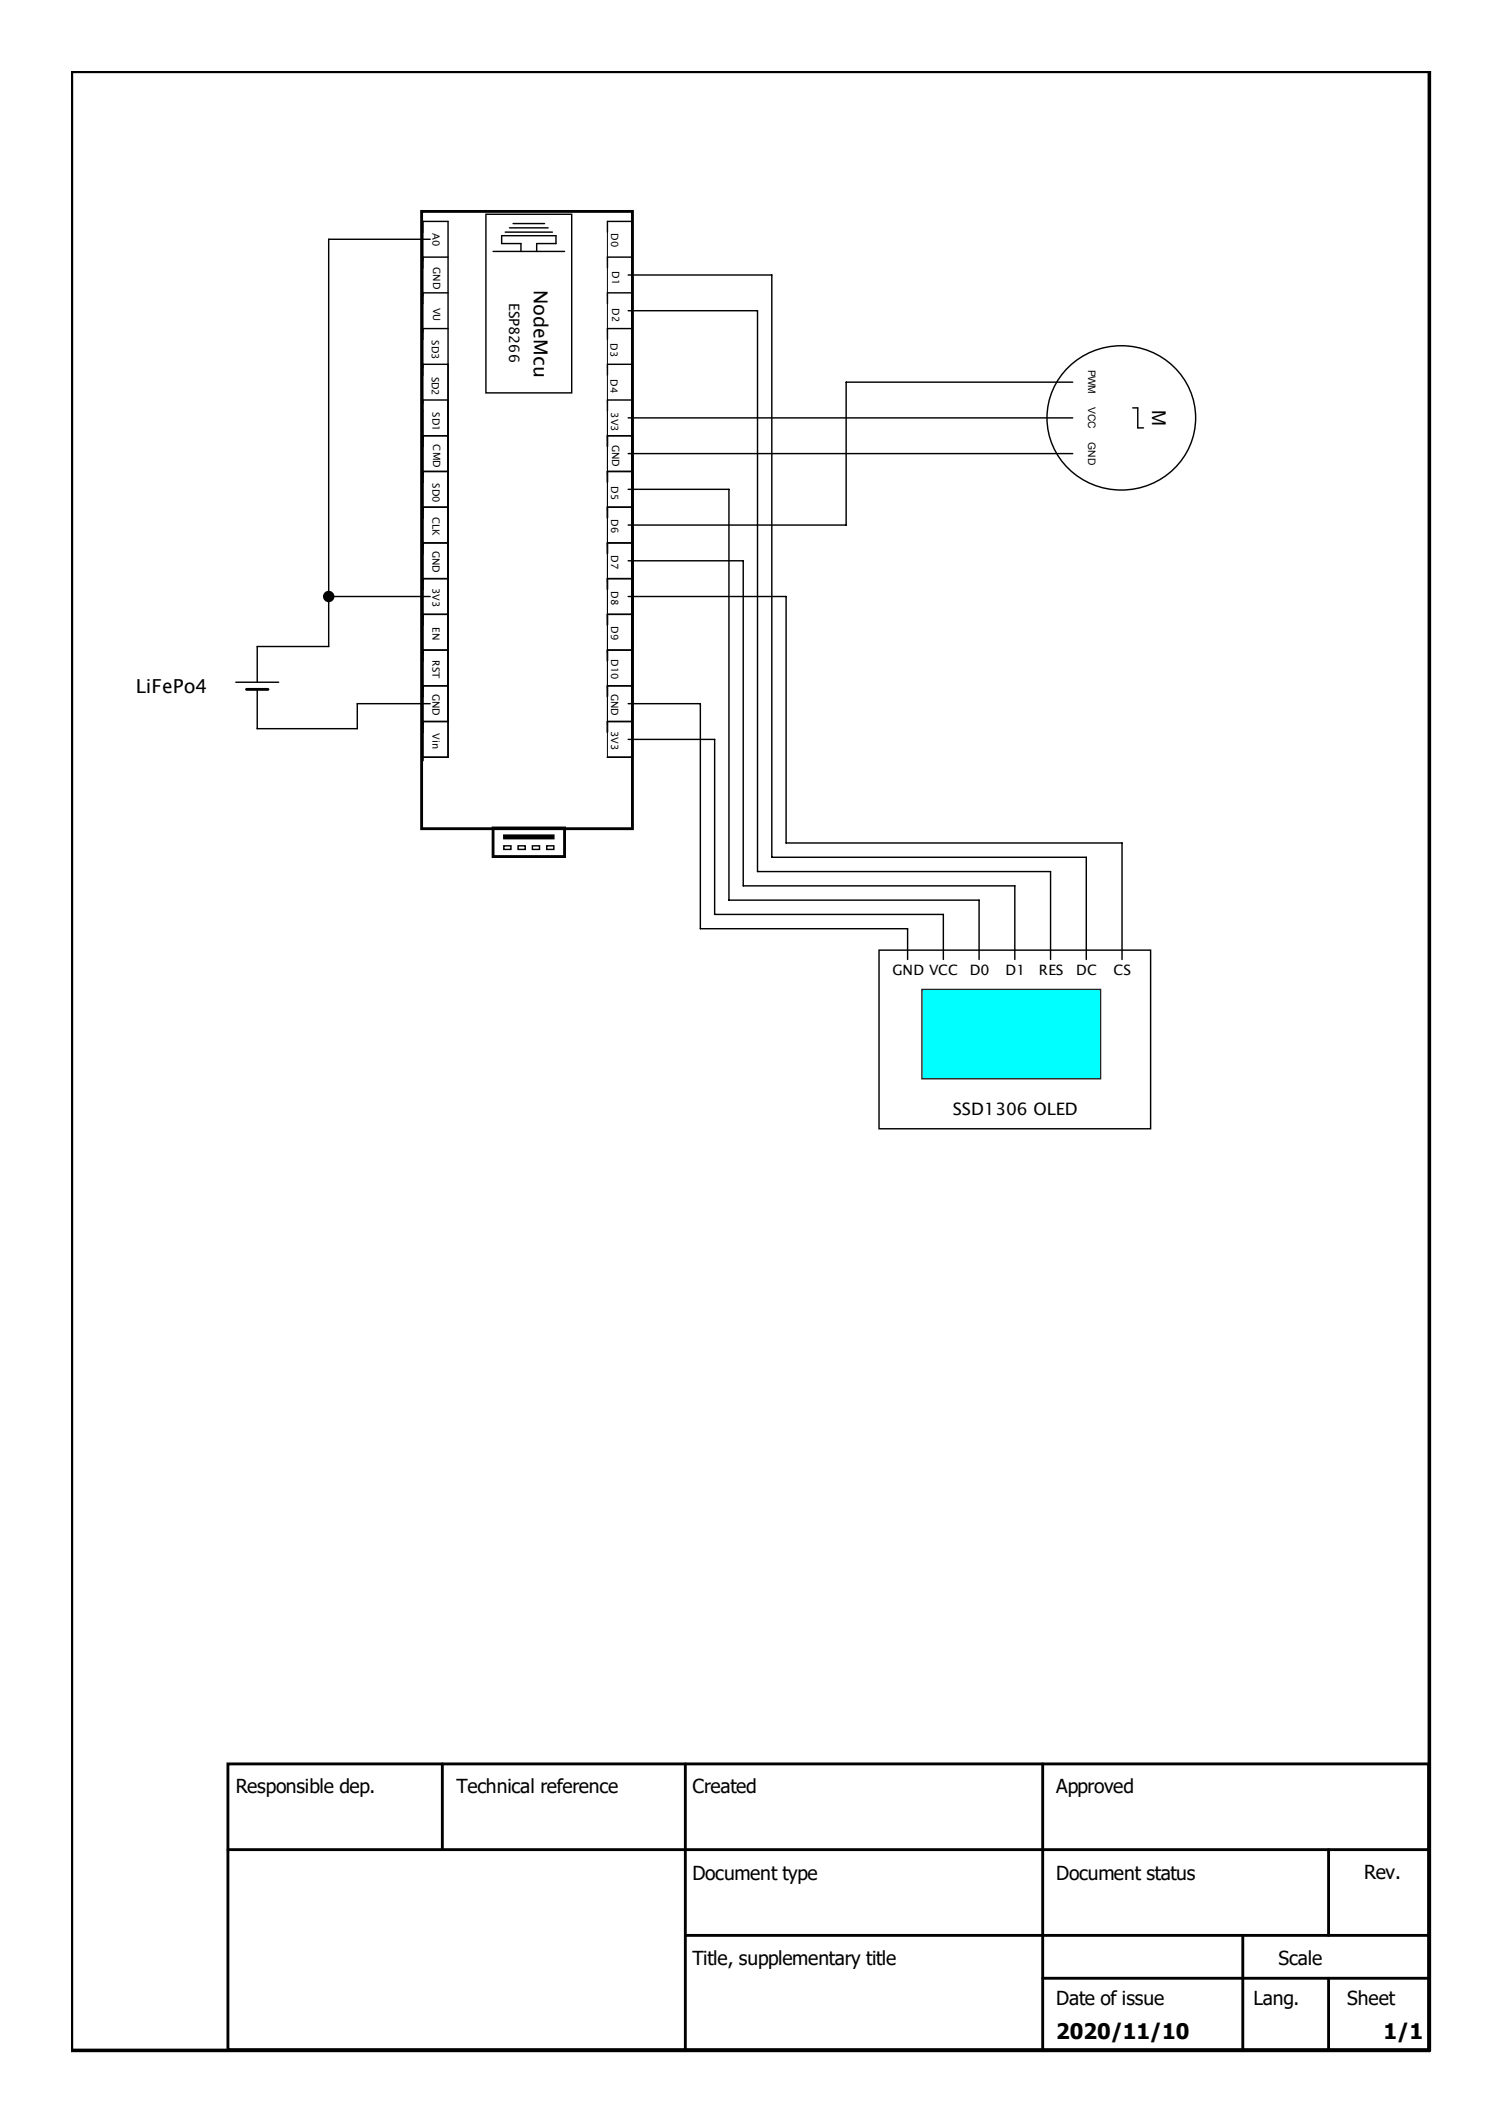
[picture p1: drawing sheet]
<svg xmlns="http://www.w3.org/2000/svg" width="210mm" height="297mm" viewBox="0 0 210 297" stroke-linecap="round" stroke-linejoin="round" font-family="sans-serif">
<path d="M59 29.6h29.5v86.4h-29.5zM69 115.9h10v4h-10z" fill="none" stroke="#000" stroke-width=".4"/>
<g fill="none" stroke="#000" stroke-width=".2">
<path d="M59.2 32.5v-1.5h3.5v75h-3.5M60.2 33.5h-14.2v50h14.2M62.7 36h-3.5v1.5M68 30h12v25h-12zM69 35.2h10M70.7 32.5h6.6M71.3 31.9h5.4M71.8 31.3h4.4M72.9 35.2v-1.1h-2.7v-1.1h7.6v1.1h-2.7v1.1M85 32.5v-1.5h3.5v75h-3.5M88.5 36h-3.5v1.5M62.7 46h-3.5v1.5"/>
<path d="M62.7 41h-3.5v1.5M62.7 51h-3.5v1.5M62.7 56h-3.5v1.5M88.5 46h-3.5v1.5M88.5 51h-3.5v1.5M88.5 41h-3.5v1.5M88.5 56h-3.5v1.5M62.7 61h-3.5v1.5M62.7 66h-3.5v1.5M62.7 71h-3.5v1.5M62.7 76h-3.5v1.5M88.5 66h-3.5v1.5"/>
<path d="M88.5 71h-3.5v1.5M88.5 61h-3.5v1.5M88.5 76h-3.5v1.5M62.7 81h-3.5v1.5M62.7 86h-3.5v1.5M62.7 91h-3.5v1.5M62.7 96h-3.5v1.5M88.5 81h-3.5v1.5M88.5 86h-3.5v1.5M88.5 91h-3.5v1.5M88.5 96h-3.5v1.5M62.7 101h-3.5v1.5"/>
<path d="M70.5 118.4h1v.5h-1zM72.5 118.4h1v.5h-1zM74.5 118.4h1v.5h-1zM76.5 118.4h1v.5h-1zM88.5 101h-3.5v1.5"/>
</g>
<g fill="none" stroke="#000" stroke-width=".14">
<path d="M59.2 32.5v4M59.2 37.5v4M85 32.5v4M85 37.5v4M59.2 42.5v4M59.2 47.5v4M59.2 52.5v4M59.2 57.5v4M85 42.5v4M85 47.5v4M85 52.5v4M85 57.5v4"/>
<path d="M59.2 62.5v4M59.2 67.5v4M59.2 72.5v4M59.2 77.5v4M85 62.5v4M85 67.5v4M85 72.5v4M85 77.5v4M59.2 82.5v4M59.2 87.5v4M59.2 92.5v4M59.2 97.5v4"/>
<path d="M85 82.5v4M85 87.5v4M85 92.5v4M85 97.5v4M59.2 102.5v4M85 102v4"/>
</g>
<path d="M70.5 116.9h7v.5h-7z" fill-rule="evenodd" fill="#000" stroke="#000" stroke-width=".2"/>
<path d="M123 133h38v25h-38z" fill-rule="evenodd" fill="#fff" stroke="#000" stroke-width=".2"/>
<path d="M129 138.5h25v12.5h-25z" fill-rule="evenodd" fill="#0ff" stroke="#232720" stroke-width=".2"/>
<g fill="none" stroke="#000" stroke-width=".2">
<path d="M87.9 38.5h20.1v81.5h44v14.3M87.9 43.5h18.1v78.5h41v12.3M87.9 58.5h62.2M149.1 51.8a10.5 10.5 0 0 1 10.8-3 10.5 10.5 0 0 1 7.3 8.4 10.4 10.4 0 0 1-5.1 10 10.4 10.4 0 0 1-11.2-.4 9.9 9.9 0 0 1-1.8-15zM150.1 53.5h-31.7v20h-30.5M158.5 57.1h.7v2.8h.8M87.9 78.5h16.1v45.5h38v10.3M87.9 63.5h62.2M87.9 68.5h14.1v57.5h35v8.3M33 95.5h6M36 96.5v5.5h14v-3.5h10.2M46 83.5v7h-10v5"/>
<path d="M87.9 83.5h22.1v34.5h47v16.3M87.9 98.5h10.1v31.5h29v4.3M87.9 103.5h12.1v24.5h32v6.3"/>
</g>
<path d="M34.5 96.5h3M31.9 246.9h168v40h-168zM31.9 258.9h168M61.9 246.9v12M95.9 246.9v40M145.9 246.9v40M185.9 258.9v12M95.9 270.9h104M145.9 276.9h54M173.9 270.9v16M185.9 276.9v10" fill="none" stroke="#000" stroke-width=".4"/>
<circle cx="46" cy="83.5" r=".7" fill="#000" stroke="#000" stroke-width=".2"/>
<path d="M10 10h190v277h-190z" fill="none" stroke="#000" stroke-width=".5"/>
<g font-size="3">
<text x="147.8" y="285.4">2020/11/10</text>
<text x="193.6" y="285.4">1/1</text>
</g>
<g font-size="2.7">
<text x="74.7" y="40.6" transform="rotate(90 74.7 40.6)">NodeMcu</text>
<text x="161.2" y="57.3" transform="rotate(90 161.2 57.3)">M</text>
<text x="19" y="97">LiFePo4</text>
<text x="33" y="251">Responsible dep.</text>
<text x="63.9" y="251">Technical reference</text>
<text x="96.9" y="251">Created</text>
<text x="147.8" y="251">Approved</text>
<text x="96.9" y="263.2">Document type</text>
<text x="147.8" y="263.2">Document status</text>
<text x="190.9" y="263">Rev.</text>
<text x="96.9" y="275">Title, supplementary title</text>
<text x="178.9" y="275">Scale</text>
<text x="147.8" y="280.6">Date of issue</text>
<text x="175.4" y="280.6">Lang.</text>
<text x="188.5" y="280.6">Sheet</text>
</g>
<text font-size="2.4" x="133.3" y="156.1">SSD1306 OLED</text>
<g font-size="2">
<text x="71.2" y="42.4" transform="rotate(90 71.2 42.4)">ESP8266</text>
<text x="124.9" y="136.5">GND VCC</text>
<text x="135.7" y="136.5">D0</text>
<text x="140.7" y="136.5">D1</text>
<text x="145.4" y="136.5">RES</text>
<text x="150.6" y="136.5">DC</text>
<text x="155.8" y="136.5">CS</text>
</g>
<g font-size="1.4">
<text x="60.5" y="32.6" transform="rotate(90 60.5 32.6)">A0</text>
<text x="85.5" y="32.6" transform="rotate(90 85.5 32.6)">D0</text>
<text x="60.6" y="37.4" transform="rotate(90 60.6 37.4)">GND</text>
<text x="85.6" y="38" transform="rotate(90 85.6 38)">D1</text>
<text x="60.4" y="47.6" transform="rotate(90 60.4 47.6)">SD3</text>
<text x="60.6" y="43.1" transform="rotate(90 60.6 43.1)">VU</text>
<text x="85.6" y="43.1" transform="rotate(90 85.6 43.1)">D2</text>
<text x="60.4" y="52.7" transform="rotate(90 60.4 52.7)">SD2</text>
<text x="85.4" y="48" transform="rotate(90 85.4 48)">D3</text>
<text x="85.4" y="53.1" transform="rotate(90 85.4 53.1)">D4</text>
<text x="152.3" y="51.7" transform="rotate(90 152.3 51.7)">PWM</text>
<text x="60.5" y="57.7" transform="rotate(90 60.5 57.7)">SD1</text>
<text x="85.5" y="57.7" transform="rotate(90 85.5 57.7)">3V3</text>
<text x="152.3" y="57" transform="rotate(90 152.3 57)">VCC</text>
<text x="60.6" y="62.2" transform="rotate(90 60.6 62.2)">CMD</text>
<text x="85.6" y="62.3" transform="rotate(90 85.6 62.3)">GND</text>
<text x="152.3" y="61.9" transform="rotate(90 152.3 61.9)">GND</text>
<text x="60.5" y="67.6" transform="rotate(90 60.5 67.6)">SD0</text>
<text x="85.5" y="68" transform="rotate(90 85.5 68)">D5</text>
<text x="60.5" y="72.3" transform="rotate(90 60.5 72.3)">CLK</text>
<text x="60.5" y="77.1" transform="rotate(90 60.5 77.1)">GND</text>
<text x="85.5" y="72.7" transform="rotate(90 85.5 72.7)">D6</text>
<text x="85.5" y="77.7" transform="rotate(90 85.5 77.7)">D7</text>
<text x="60.5" y="82.3" transform="rotate(90 60.5 82.3)">3V3</text>
<text x="85.5" y="82.7" transform="rotate(90 85.5 82.7)">D8</text>
<text x="60.5" y="87.8" transform="rotate(90 60.5 87.8)">EN</text>
<text x="85.5" y="87.7" transform="rotate(90 85.5 87.7)">D9</text>
<text x="60.5" y="92.4" transform="rotate(90 60.5 92.4)">RST</text>
<text x="85.5" y="92.3" transform="rotate(90 85.5 92.3)">D10</text>
<text x="60.5" y="97.1" transform="rotate(90 60.5 97.1)">GND</text>
<text x="85.5" y="97.1" transform="rotate(90 85.5 97.1)">GND</text>
<text x="60.5" y="102.6" transform="rotate(90 60.5 102.6)">Vin</text>
<text x="85.5" y="102.3" transform="rotate(90 85.5 102.3)">3V3</text>
</g>
<text font-size="1.4" fill="#fff" x="87.7" y="38.3" transform="rotate(90 87.7 38.3)">-</text>
</svg>
